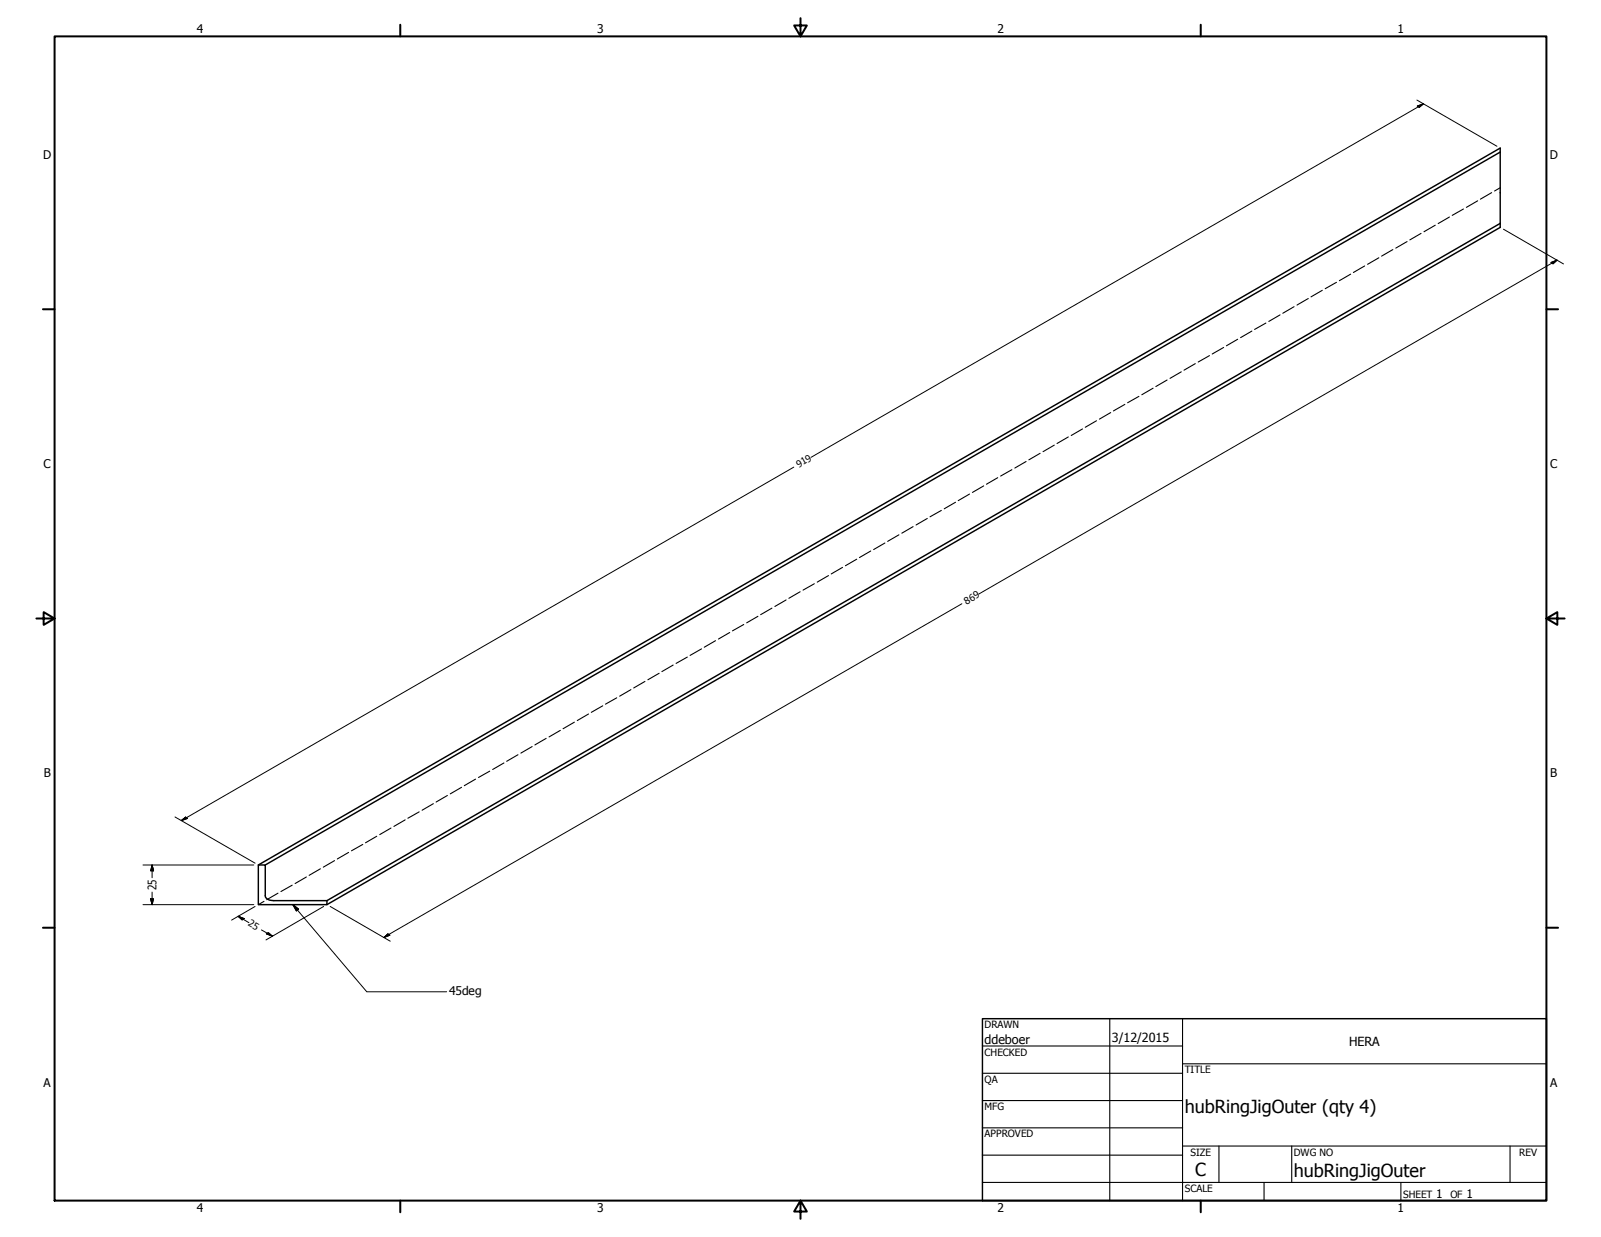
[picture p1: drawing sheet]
<svg xmlns="http://www.w3.org/2000/svg" width="559mm" height="432mm" viewBox="0 0 559 432" stroke-linecap="round" stroke-linejoin="round" font-family="sans-serif">
<!-- layer: Visible (ANSI) -->
<path d="M523.6 53.1l-431 248.8M523.6 78l-409.5 236.4v1.4h-23.9v-13.9h2.4v10.8a2.55 2.55 0 0 0 3 1.7h18.5M90.2 301.9l433.4-250.2v27.7l-409.5 236.4" fill="none" stroke="#000" stroke-width=".51"/>
<!-- layer: Hidden (ANSI) -->
<g fill="none" stroke="#000" stroke-width=".38">
<path d="M501 78.6l-4 2.3M505.9 75.8l-3.9 2.2M510.8 73l-3.9 2.2M515.7 70.1l-3.9 2.3M520.6 67.2l-3.9 2.3M523.6 65.5l-1.9 1.2M466.5 98.6l-4 2.2M471.4 95.7l-3.9 2.3M476.3 92.8l-3.9 2.3M481.3 90l-4 2.3M486.2 87.1l-4 2.3M491.1 84.3l-3.9 2.3"/>
<path d="M496 81.5l-3.9 2.3M432 118.4l-3.9 2.3M436.9 115.6l-3.9 2.3M441.8 112.8l-3.9 2.2M446.8 109.9l-4 2.3M451.7 107.1l-4 2.2M456.6 104.2l-3.9 2.3M461.5 101.3l-3.9 2.3M397.5 138.4l-3.9 2.2M402.5 135.5l-4 2.3M407.4 132.7l-4 2.2M412.3 129.8l-3.9 2.3"/>
<path d="M417.2 126.9l-3.9 2.3M422.1 124.1l-3.9 2.3M427.1 121.3l-4 2.3M363 158.2l-3.9 2.3M368 155.4l-4 2.3M372.9 152.5l-4 2.3M377.8 149.7l-3.9 2.3M382.7 146.9l-3.9 2.3M387.7 144l-4 2.3M392.6 141.2l-4 2.2M328.5 178.2l-3.9 2.2M333.5 175.3l-3.9 2.3"/>
<path d="M338.4 172.5l-3.9 2.3M343.3 169.6l-3.9 2.3M348.2 166.8l-3.9 2.2M353.2 164l-4 2.2M358.1 161.1l-3.9 2.3M294.1 198.1l-4 2.2M299 195.2l-3.9 2.3M303.9 192.3l-3.9 2.3M308.9 189.5l-4 2.3M313.8 186.7l-4 2.3M318.7 183.8l-3.9 2.3M323.7 181l-4 2.3"/>
<path d="M259.6 218l-3.9 2.2M264.5 215.1l-3.9 2.3M269.4 212.3l-3.9 2.3M274.4 209.4l-4 2.3M279.3 206.6l-4 2.3M284.2 203.8l-3.9 2.2M289.2 200.9l-4 2.3M225.1 237.9l-3.9 2.3M230.1 235l-4 2.3M234.9 232.2l-3.9 2.2M239.9 229.4l-3.9 2.2M244.9 226.5l-4 2.3"/>
<path d="M249.7 223.6l-3.9 2.3M254.7 220.8l-3.9 2.3M190.6 257.7l-3.9 2.3M195.6 255l-4 2.2M200.5 252.1l-4 2.3M205.4 249.2l-3.9 2.3M210.4 246.4l-4 2.3M215.3 243.6l-4 2.2M220.2 240.7l-3.9 2.3M156.1 277.7l-3.9 2.3M161.1 274.8l-3.9 2.3M166 272l-3.9 2.3"/>
<path d="M170.9 269.2l-3.9 2.2M175.9 266.3l-3.9 2.3M180.8 263.5l-4 2.2M185.7 260.6l-3.9 2.3M121.7 297.6l-4 2.2M126.6 294.8l-3.9 2.2M131.5 291.9l-3.9 2.3M136.5 289.1l-4 2.2M141.4 286.2l-3.9 2.3M146.3 283.4l-3.9 2.2M151.3 280.5l-4 2.3M92.1 314.6l-1.9 1.2"/>
<path d="M97 311.8l-3.9 2.3M102 309l-4 2.2M106.9 306.1l-3.9 2.3M111.8 303.3l-3.9 2.3M116.8 300.4l-4 2.3"/>
</g>
<!-- layer: Border (ANSI) -->
<g fill="none" stroke="#000" stroke-width=".7">
<path d="M19 12.7h520.8v406.4h-520.8zM139.7 8.6v4.1M279.4 6.3v6.4l-2.2-3.8h4.4l-2.2 3.8M419.1 8.6v4.1M15 107.9h4M539.8 107.9h4M12.7 215.9h6.3l-3.8-2.2v4.4l3.8-2.2M539.8 215.9l3.8 2.2v-4.4l-3.8 2.2h6.3M15 323.8h4M539.8 323.8h4M139.7 419.1v4.1M279.4 419.1l2.2 3.8h-4.4l2.2-3.8v6.3"/>
<path d="M419.1 419.1v4.1"/>
</g>
<!-- layer: Title (ANSI) -->
<g fill="none" stroke="#000" stroke-width=".38">
<path d="M387.3 355.6v63.5M412.7 355.6v63.5M342.9 365.1h69.8M342.9 374.6h69.8M412.7 371.3h127.1M342.9 384.2h69.8M342.9 393.7h69.8M342.9 412.7h196.9M342.9 403.2h69.8M412.7 400h127.1M425.4 400v12.7M441.2 412.7v6.4"/>
<path d="M450.8 400v12.7M488.9 412.7v6.4M527 400v12.7"/>
</g>
<path d="M342.9 355.6h196.9v63.5h-196.9z" fill="none" stroke="#000" stroke-width=".51"/>
<!-- layer: Dimension (ANSI) -->
<g fill="none" stroke="#000" stroke-width=".35">
<path d="M494.5 34.9l28 16.2M494.7 37l2.1-.7-1.4 1.2zM496.8 36.3l-213.7 123.3M524.8 80l20.9 12.1M541.3 91.6l2.1-.8-1.4 1.3zM543.4 90.8l-201.7 116.5M277.1 163.1l-213.8 123.3M335.7 210.8l-201.7 116.5M61.1 285.2l27.9 16.1M63.3 286.4l1.5-1.2 .7 .5zM49.9 301.9h38.7M49.9 315.8h38.7"/>
<path d="M52.6 313.8h1l-.5 2zM53.1 301.9l.5 2.1h-1zM53.1 301.9v4.5M53.1 311.4v4.4M83.1 319.8l2.1 .9-.7 .4zM83.1 319.8l3.8 2.3M89 316.4l-8.2 4.8M113 316.4l-20.2 11.7M115.3 316.4l20.9 12.1M91.2 324.6l3.9 2.2M93 325.9l.7-.3 1.4 1.2zM134 327.3l1.4-1.3 .7 .5z"/>
</g>
<g fill="#000" stroke="#000" stroke-width=".35">
<path d="M495.4 37.5l1.4-1.2zM494.7 37l2.1-.7-1.4 1.2zM542 92.1l1.4-1.3zM541.3 91.6l2.1-.8-1.4 1.3zM63.3 286.4l1.5-1.2zM63.3 286.4l1.5-1.2 .7 .5zM52.6 313.8l.5 2zM52.6 313.8h1l-.5 2zM53.1 301.9l.5 2.1zM53.1 301.9l.5 2.1h-1zM83.1 319.8l2.1 .9zM83.1 319.8l2.1 .9-.7 .4z"/>
<path d="M93 325.9l2.1 .9zM93 325.9l.7-.3 1.4 1.2zM134 327.3l1.4-1.3zM134 327.3l1.4-1.3 .7 .5z"/>
</g>
<!-- layer: Symbol (ANSI) -->
<path d="M102.2 315.8l2 1.6-.8 .6zM102.2 315.8l25.8 30.4h27.9" fill="none" stroke="#000" stroke-width=".35"/>
<path d="M102.2 315.8l2 1.6zM102.2 315.8l2 1.6-.8 .6z" fill="#000" stroke="#000" stroke-width=".35"/>
<g font-size="6.3">
<text x="413.5" y="388.5">hubRingJigOuter (qty 4)</text>
<text x="417.2" y="410.6">C</text>
<text x="451.6" y="410.7">hubRingJigOuter</text>
</g>
<g font-size="4.4">
<text x="343.7" y="364.3">ddeboer</text>
<text x="388.1" y="363.7">3/12/2015</text>
<text x="470.9" y="365.1">HERA</text>
</g>
<g font-size="4.2">
<text x="68.7" y="11.7">4</text>
<text x="208.4" y="11.7">3</text>
<text x="348.1" y="11.7">2</text>
<text x="487.8" y="11.7">1</text>
<text x="15.1" y="55.5">D</text>
<text x="540.9" y="55.5">D</text>
<text x="15.2" y="163.4">C</text>
<text x="541" y="163.4">C</text>
<text x="15.3" y="271.4">B</text>
<text x="541.1" y="271.4">B</text>
<text x="156.7" y="347.4">45deg</text>
<text x="15.2" y="379.3">A</text>
<text x="541" y="379.3">A</text>
<text x="501.3" y="418.3">1</text>
<text x="511.8" y="418.3">1</text>
<text x="68.7" y="423.2">4</text>
<text x="208.4" y="423.2">3</text>
<text x="348.1" y="423.2">2</text>
<text x="487.8" y="423.2">1</text>
</g>
<text font-size="4.1" x="54.6" y="310.8" transform="rotate(-90 54.6 310.8)">25</text>
<g font-size="3.5">
<text x="343.7" y="358.9">DRAWN</text>
<text x="343.7" y="368.5">CHECKED</text>
<text x="413.5" y="374.6">TITLE</text>
<text x="343.7" y="378">QA</text>
<text x="343.7" y="387.5">MFG</text>
<text x="343.7" y="397.1">APPROVED</text>
<text x="415.5" y="403.4">SIZE</text>
<text x="451.6" y="403.4">DWG NO</text>
<text x="530.3" y="403.4">REV</text>
<text x="413.5" y="416.1">SCALE</text>
<text x="489.7" y="418.3">SHEET</text>
<text x="506.2" y="418.3">OF</text>
</g>
<g font-size="3.4">
<text x="278.8" y="163.4" transform="rotate(-30 278.8 163.4)">919</text>
<text x="337.4" y="211.1" transform="rotate(-30 337.4 211.1)">869</text>
<text x="86.4" y="323" transform="rotate(30 86.4 323)">25</text>
</g>
</svg>
